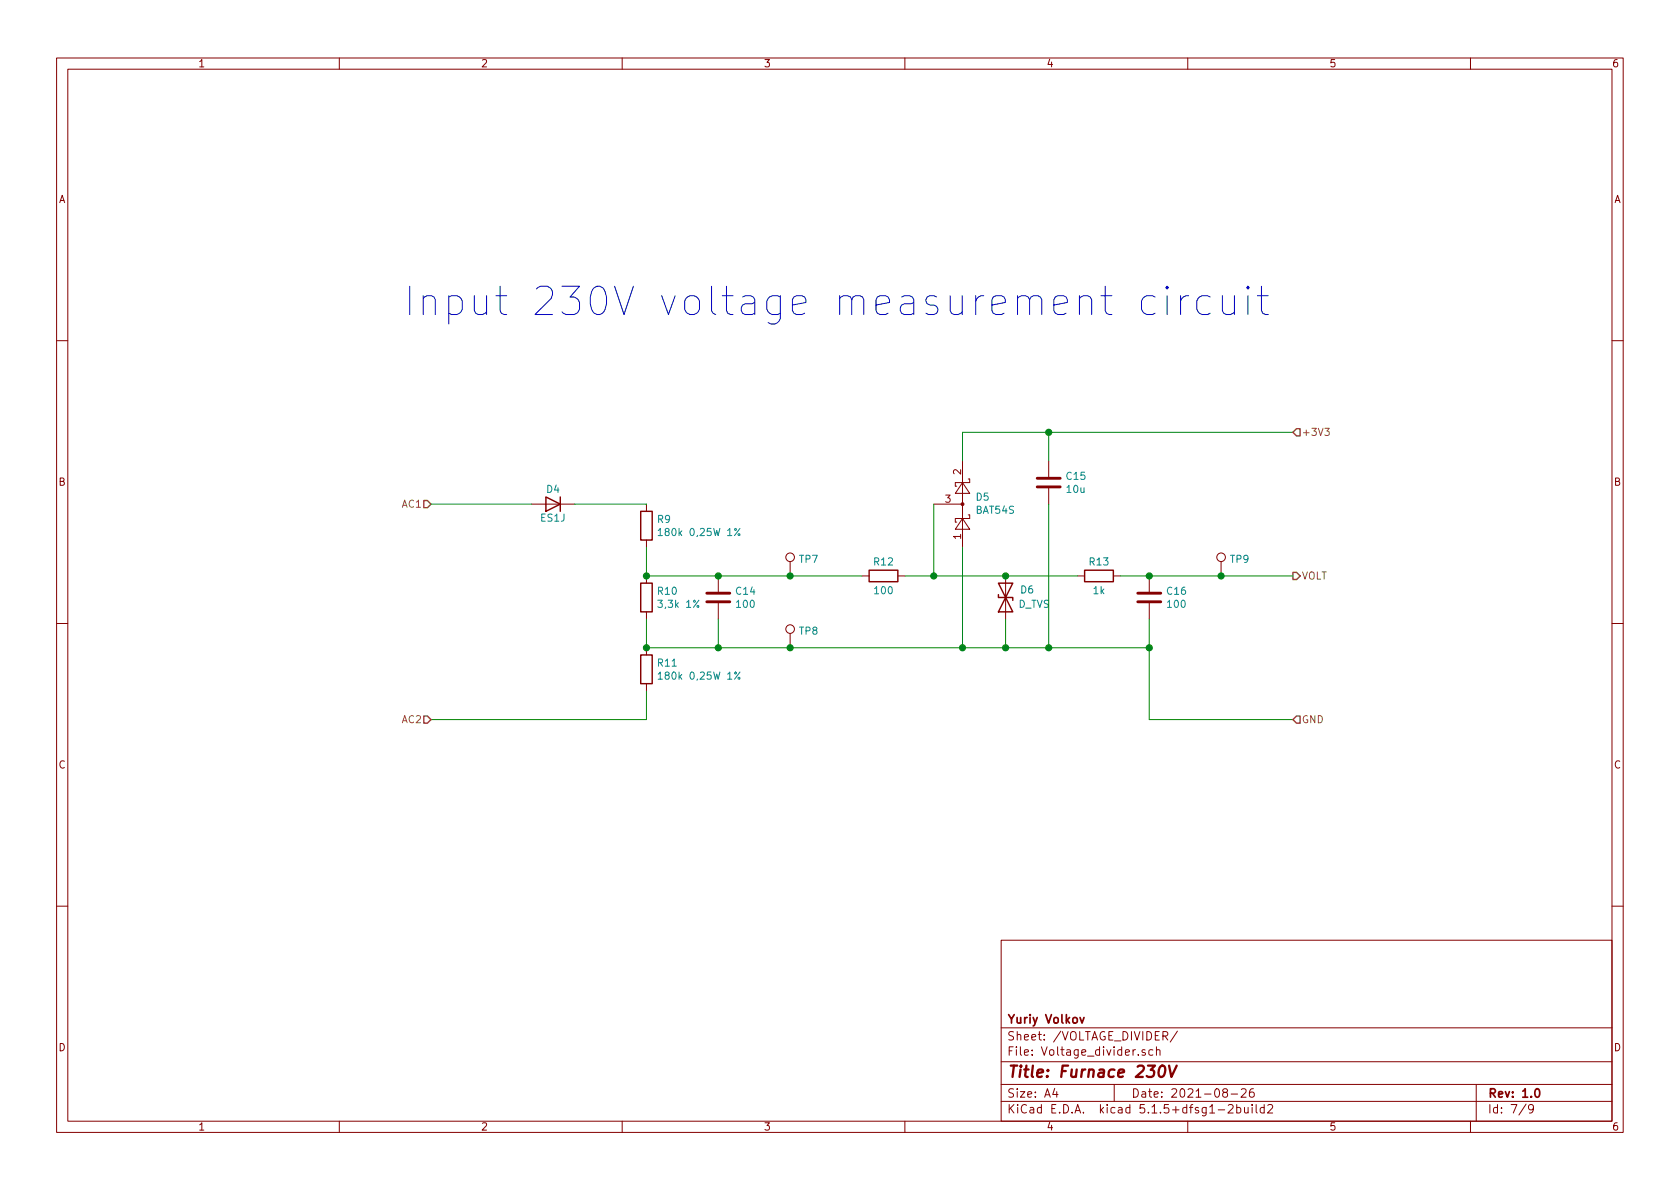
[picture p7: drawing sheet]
<svg xmlns="http://www.w3.org/2000/svg" width="297mm" height="210mm" viewBox="0 0 297 210" stroke-linecap="round" stroke-linejoin="round" font-family="sans-serif">
<g fill="none" stroke="#840000" stroke-width=".18">
<path d="M10 10.3h277v189.9h-277zM12 12.2h273v186.1h-273zM60 10.3v1.9M110 10.3v1.9M160 10.3v1.9M210 10.3v1.9M260 10.3v1.9M10 60.2h2M285 60.2h2M94 89.1h7.6M114.3 89.1v1.3M114.3 95.5v1.3"/>
<path d="M139.7 99.3v2.5M165.1 89.1h5.1M170.2 91.7l1.2 1.9h-2.5zM170.2 85.3l1.2 1.9h-2.5zM170.2 81.5v15.3M171.2 91.1h.2v.6h-2.5v.6h.3M171.2 84.7h.2v.6h-2.5v.7h.3M185.4 81.5v2.8M185.4 86.4v2.7M215.9 99.3v2.5M10 110.3h2M114.3 101.8v1.3"/>
<path d="M114.3 108.2v1.3M114.3 114.5v1.3M127 101.8v2.8M127 106.7v2.8M139.7 112v2.5M152.4 101.8h1.3M158.7 101.8h1.3M177.8 101.8v7.7M190.5 101.8h1.3M196.8 101.8h1.3M203.2 101.8v2.8M203.2 106.7v2.8"/>
<path d="M285 110.3h2M114.3 120.9v1.3M10 160.2h2M177 166.3h108v32h-108zM285 160.2h2M60 198.3v1.9M110 198.3v1.9M160 198.3v1.9M177 194.8h108M177 191.8h108M177 187.8h108M177 181.8h108"/>
<path d="M186.5 192.5l-.4 1h1M186.8 193v1M197 191.8v3M202.5 185.7l-.4-.1-.2 .2 .1 .2 .5 .2v.3h-.6M203.8 185.7l-.4-.1-.3 .3 .1 .6 .2 .1 .4-.1M204.5 185.7l.2-.1 .4 .1v.9M204.5 185.1v1.5M205.6 183.2l.7-.1 .2-.2-.1-.3-.2-.2h-.6v1.5M206 183.2l.5 .7M208.2 182.3l-1.3 2M210 198.3v1.9M215.4 196.3h1.1"/>
<path d="M216.5 193.2l-.3-.3 .1-.2a.48 .48 0 0 1 .6-.1l.1 .2-.1 .3-.6 .1a.48 .48 0 0 0 0 .7l.2 .1 .5-.1v-.4l-.2-.3M217.2 195.5l.2-.2h.4l.2 .5-.9 1h.9M217.7 193.5h1.1M218.7 195.9l.4-.1 .3 .3-.1 .6h-.6M218.7 195.3v1.5M219.5 192.7l.2-.2h.3l.3 .2v.3v.2l-.9 .8h.9M220 195.8l.1 .9 .3 .1 .3-.1M220.7 195.8v1M221.4 195.3v.2M221.4 195.8v1M221.6 192.5a.59 .59 0 0 0-.7 .7l.1 .7 .2 .1 .5-.1 .1-.5-.2-.2-.4-.1-.3 .3M222.1 195.3v1.3l.2 .2"/>
<path d="M223.5 195.9l-.4-.1-.3 .3 .1 .6 .2 .1 .4-.1M223.5 195.3v1.5M224.2 195.5l.2-.2h.3l.3 .5-.9 1h.9M260 198.3v1.9M261 191.8v6.5M269.8 195.2l-1.2 2M271.1 196l-.3 .3-.4-.1-.1-.2v-.4l.1-.2 .4-.1 .2 .2a1.19 1.19 0 0 1-.2 1.2l-.4 .1"/>
<circle cx="139.7" cy="98.5" r=".76"/>
<circle cx="215.9" cy="98.5" r=".76"/>
<circle cx="139.7" cy="111.2" r=".76"/>
</g>
<path d="M191 179.9l.3 1 .4-1M271.5 192.7l.2-.2a.81 .81 0 0 1 .6 .6 .81 .81 0 0 1-.3 .8l-.1 .1a.79 .79 0 0 1-.4-1.3z" fill="none" stroke="#840000" stroke-width=".3"/>
<path d="M205.2 188.6a.45 .45 0 0 1 .4-.2 .45 .45 0 0 1 .4 .4 1.15 1.15 0 0 1-.8 1.6l-.2-.1a1.5 1.5 0 0 1 .2-1.7zM206.7 188.4l.4 2 1-2" fill="none" stroke="#840000" stroke-width=".41"/>
<path d="M96.5 87.9l2.6 1.2-2.6 1.3zM99.1 87.9v2.5M113.3 90.4h2v5.1h-2zM113.3 115.8h2v5.1h-2zM113.3 103.1h2v5.1h-2zM153.7 100.8h5v2.1h-5zM176.5 105.2v.5h2.6v.5M176.5 103.1h2.6l-2.6 5.1h2.6zM191.8 100.8h5v2.1h-5z" fill="none" stroke="#840000" stroke-width=".25"/>
<g fill="none" stroke="#008484" stroke-width=".18">
<path d="M116.4 93.8l.3-.4v1.3M116.4 94.7h.7M130.8 93.4l-.9 1.3M116.4 119.2l.3-.4v1.3M130.8 118.8l-.9 1.3M116.4 120.1h.7"/>
<circle cx="130.7" cy="94.5" r=".18"/>
<circle cx="130.7" cy="119.9" r=".18"/>
</g>
<path d="M183.4 86.1h4.1M183.4 84.6h4.1M125 106.4h4M125 104.9h4M201.2 106.4h4M201.2 104.9h4" fill="none" stroke="#840000" stroke-width=".51"/>
<circle cx="170.2" cy="89.1" r=".25" fill="#840000" stroke="#840000" stroke-width=".18"/>
<g fill="none" stroke="#008400" stroke-width=".18">
<path d="M185.4 76.4v5.1M228.6 76.4h-58.4v5.1M76.2 89.1h17.8M101.6 89.1h12.7M114.3 96.8v5h38.1M165.1 89.1v12.7M170.2 96.8v17.7M185.4 89.1v25.4M114.3 109.5v5h88.9M127 109.5v5M160 101.8h30.5M177.8 109.5v5"/>
<path d="M198.1 101.8h30.5M203.2 109.5v17.7h25.4M114.3 122.2v5h-38.1"/>
</g>
<path d="M229.2 75.8h.7v1.3h-.7l-.6-.7zM74.9 88.5h.7l.6 .6-.6 .7h-.7zM228.6 101.2h.6l.7 .6-.7 .7h-.6zM74.9 126.6h.7l.6 .6-.6 .7h-.7zM229.2 126.6h.7v1.3h-.7l-.6-.7z" fill="none" stroke="#848400" stroke-width=".25"/>
<path d="M234.2 75.7h.8l-.4 .5 .4 .1v.6l-.2 .1-.6-.1" fill="none" stroke="#848400" stroke-width=".18"/>
<g fill="none" stroke="#0000c2" stroke-width=".18">
<path d="M72.4 50.6v5M74.8 52.8a1.36 1.36 0 0 1 1.9-.3l.3 .5v2.6M74.8 52.3v3.3M79.3 52.5a1.61 1.61 0 0 1 2.2 .3l.2 .4v1.5l-.2 .4a1.61 1.61 0 0 1-2.2 .3M79.3 52.3v5M83.9 52.3v2.6l.2 .5a1.36 1.36 0 0 0 1.9-.3M86 52.3v3.3M87.7 52.3h1.9M88.4 50.6v4.3l.2 .5 .5 .2h.5M216.1 52.3v2.6l.3 .5a1.36 1.36 0 0 0 1.9-.3M218.3 52.3v3.3M220.6 50.6l-.2 .3 .2 .2 .3-.2-.3-.3v.5"/>
<path d="M220.6 52.3v3.3M222.3 52.3h1.9M223 50.6v4.3l.3 .5 .4 .2h.5"/>
</g>
<g fill="#008400" stroke="#008400" stroke-width=".25">
<circle cx="203.2" cy="114.5" r=".51"/>
<circle cx="185.4" cy="114.5" r=".51"/>
<circle cx="203.2" cy="101.8" r=".51"/>
<circle cx="215.9" cy="101.8" r=".51"/>
<circle cx="139.7" cy="114.5" r=".51"/>
<circle cx="185.4" cy="76.4" r=".51"/>
<circle cx="170.2" cy="114.5" r=".51"/>
<circle cx="165.1" cy="101.8" r=".51"/>
<circle cx="114.3" cy="101.8" r=".51"/>
<circle cx="127" cy="101.8" r=".51"/>
<circle cx="177.8" cy="114.5" r=".51"/>
<circle cx="139.7" cy="101.8" r=".51"/>
<circle cx="177.8" cy="101.8" r=".51"/>
<circle cx="127" cy="114.5" r=".51"/>
<circle cx="114.3" cy="114.5" r=".51"/>
</g>
<text font-size="7" fill="#0000c2" x="93.1" y="55.9">Input 230V voltage measurement circuit</text>
<text font-size="2.8" fill="#840000" x="178" y="190.5">Title: Furnace 230V</text>
<g font-size="2.1" fill="#840000">
<text x="178" y="184">Sheet: /VOLTAGE_DIVIDER/</text>
<text x="178" y="181">Yuriy Volkov</text>
<text x="178" y="186.7">File: Voltage_divider.sch</text>
<text x="178" y="196.9">KiCad E.D.A. kicad 5.1.5+dfsg1-2build2</text>
<text x="178" y="194.1">Size: A4</text>
<text x="200" y="194.1">Date: 2021-08-26</text>
<text x="263" y="194.1">Rev: 1.0</text>
<text x="263" y="196.9">Id: 7/9</text>
</g>
<g font-size="1.8" fill="#840000">
<text x="35" y="11.9">1</text>
<text x="85" y="11.9">2</text>
<text x="135" y="11.9">3</text>
<text x="185" y="11.9">4</text>
<text x="235" y="11.9">5</text>
<text x="285" y="11.9">6</text>
<text x="10.4" y="35.9">A</text>
<text x="285.4" y="35.9">A</text>
<text x="169.9" y="83.9" transform="rotate(-90 169.9 83.9)">2</text>
<text x="10.4" y="85.9">B</text>
<text x="167.2" y="88.9">3</text>
<text x="285.4" y="85.9">B</text>
<text x="169.9" y="95.3" transform="rotate(-90 169.9 95.3)">1</text>
<text x="10.4" y="135.9">C</text>
<text x="285.4" y="135.9">C</text>
<text x="10.4" y="185.9">D</text>
<text x="285.4" y="185.9">D</text>
<text x="35" y="199.9">1</text>
<text x="85" y="199.9">2</text>
<text x="135" y="199.9">3</text>
<text x="185" y="199.9">4</text>
<text x="235" y="199.9">5</text>
<text x="285" y="199.9">6</text>
</g>
<g font-size="1.8" fill="#848400">
<text x="230.1" y="77.1">+3V3</text>
<text x="71.1" y="89.8">AC1</text>
<text x="230.1" y="102.5">VOLT</text>
<text x="71.1" y="127.9">AC2</text>
<text x="230.1" y="127.9">GND</text>
</g>
<g font-size="1.8" fill="#008484">
<text x="96.7" y="87.2">D4</text>
<text x="172.6" y="88.5">D5</text>
<text x="188.6" y="84.9">C15</text>
<text x="188.7" y="87.2">10u</text>
<text x="95.6" y="92.2">ES1J</text>
<text x="116.3" y="92.5">R9</text>
<text x="117.3" y="94.8">180k 0,25W 1%</text>
<text x="172.6" y="90.9">BAT54S</text>
<text x="141.4" y="99.5">TP7</text>
<text x="154.6" y="100">R12</text>
<text x="192.7" y="100">R13</text>
<text x="217.6" y="99.5">TP9</text>
<text x="116.4" y="105.2">R10</text>
<text x="116.7" y="107.5">3,3k 1%</text>
<text x="130.2" y="105.2">C14</text>
<text x="130.3" y="107.5">100</text>
<text x="154.7" y="105.1">100</text>
<text x="180" y="107.5">D_TVS</text>
<text x="180.5" y="104.9">D6</text>
<text x="193.3" y="105.1">1k</text>
<text x="206.4" y="105.2">C16</text>
<text x="206.5" y="107.5">100</text>
<text x="141.4" y="112.2">TP8</text>
<text x="116.4" y="117.9">R11</text>
<text x="117.3" y="120.2">180k 0,25W 1%</text>
</g>
</svg>
